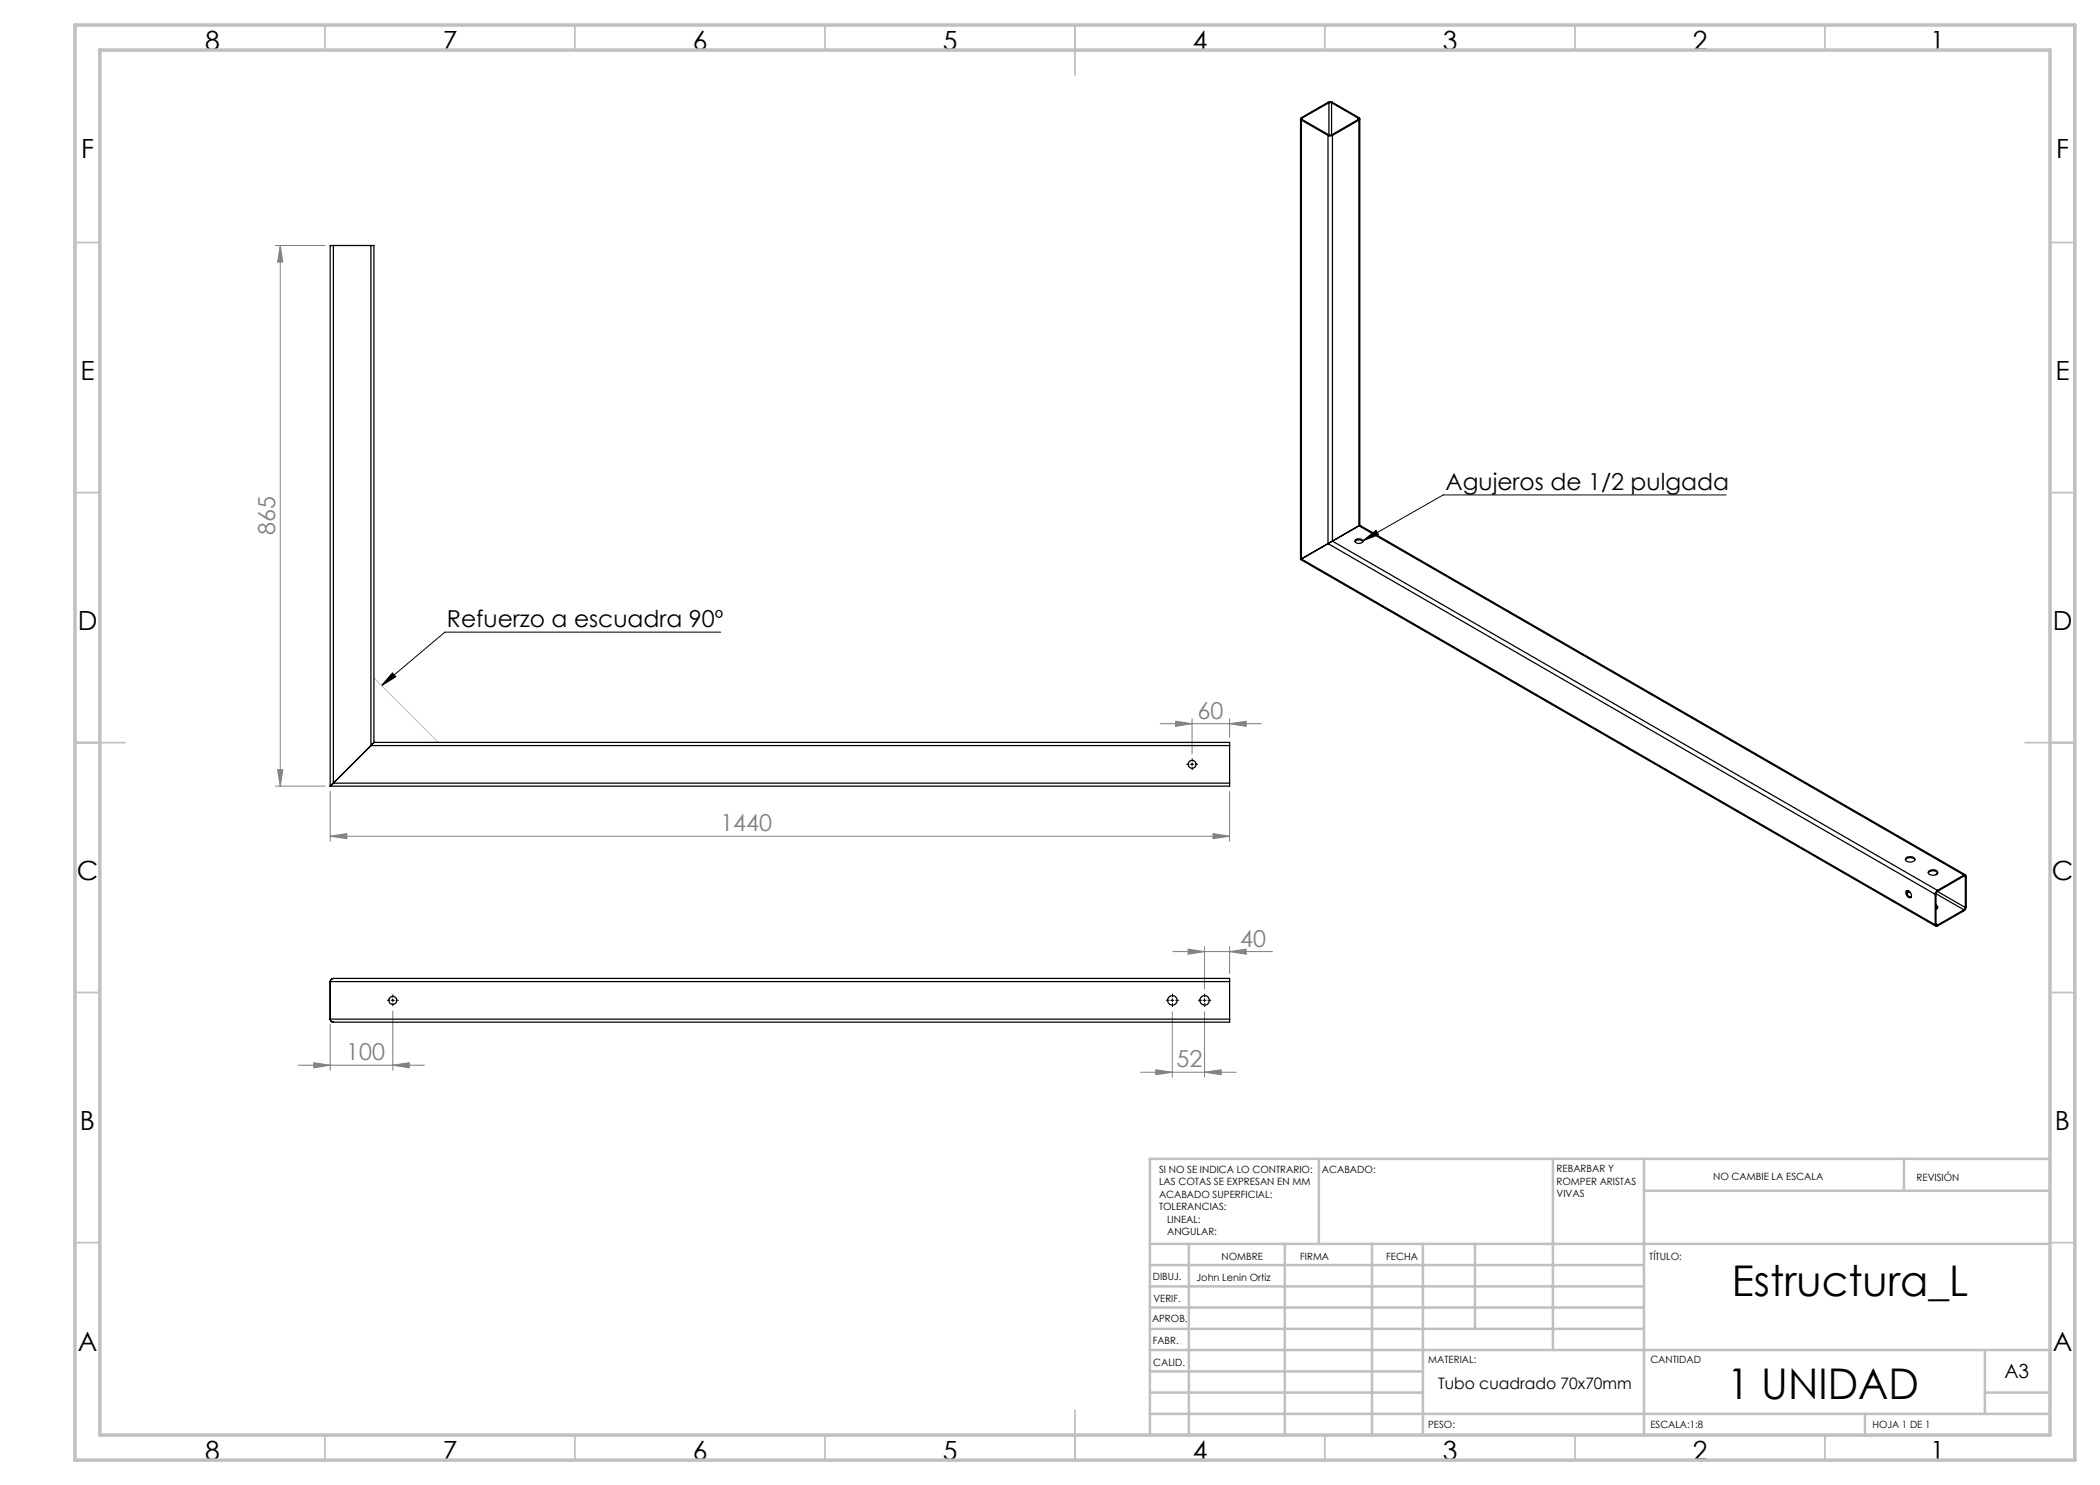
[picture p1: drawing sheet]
<svg xmlns="http://www.w3.org/2000/svg" width="420mm" height="297mm" viewBox="0 0 420 297" stroke-linecap="round" stroke-linejoin="round" font-family="sans-serif">
<path d="M345.2 99h-56.6l-16 9.2M272.6 108.2l2.6-2.1 .5 .9zM78.5 134.6l.7 .8-2.9 1.7zM144.1 126.4h-55.1l-12.7 10.7M238.1 152.9h.6M238.4 152.6v.6M78.6 199.8v.6M234.5 199.8v.6M240.9 199.8v.6M78.2 200.1h.7M234.2 200.1h.6M240.6 200.1h.6" fill="none" stroke="#000" stroke-width=".2"/>
<g fill="none" stroke="#808080" stroke-width=".2">
<path d="M55.1 49.1h10M56.1 49.1v108.1M56.1 49.1l.5 3.3h-1.1zM55.1 157.2h10M55.5 153.9h1.1l-.5 3.3zM66 158.3v9.9M232.1 144.7h20.2M235.1 144.2l3.3 .5-3.3 .6zM238.4 143.8v7M245.9 144.7l3.3-.5v1.1zM245.9 143.8v3.7M245.9 158.3v9.9"/>
<path d="M66 167.2l3.4-.5v1zM66 167.2h179.9M242.6 166.7l3.3 .5-3.3 .5zM234.6 190.3h19.9M237.6 189.8l3.3 .5-3.3 .5zM240.9 189.3v8.5M245.9 190.3l3.3-.5v1zM245.9 189.3v5.4M59.7 213h25.2M62.8 212.5l3.2 .5-3.2 .6zM66 204.8v9.3M78.6 213l3.2-.5v1.1z"/>
<path d="M78.6 202.2v11.9M228.1 214.5h19.2M231.2 214l3.3 .5-3.3 .4zM234.5 202.3v13.1M240.9 214.5l3.3-.5v.9zM240.9 202.3v13.1"/>
</g>
<g fill="none" stroke="#000" stroke-width=".2" stroke-dasharray="15.2 1.3 1.3 1.3">
<path d="M237.8 152.9h-.5M238.4 152.2v-.5M238.4 153.5v.5M239.1 152.9h.4M78.6 199.4v-.5M234.5 199.4v-.6M240.9 199.4v-.6M77.9 200.1h-.4M78.6 200.7v.5M79.2 200.1h.5M233.9 200.1h-.7M234.5 200.7v.6"/>
<path d="M235.1 200.1h.7M240.3 200.1h-.6M240.9 200.7v.6M241.6 200.1h.6"/>
</g>
<path d="M74.8 135.6l12.9 12.9" fill="none" stroke="#c0c0c0" stroke-width=".2"/>
<g fill="none" stroke="#c0c0c0" stroke-width=".35">
<path d="M65 5v5M115 5v5M165 5v5M215 5v10M265 5v5M315 5v5M365 5v5M15 48.5h5M410 48.5h5M15 98.5h5M410 98.5h5M15 148.5h10"/>
<path d="M405 148.5h10M15 198.5h5M410 198.5h5M15 248.5h5M410 248.5h5M65 287v5M115 287v5M165 287v5M215 282v10M265 287v5M315 287v5M365 287v5"/>
</g>
<g fill="none" stroke="#c0c0c0" stroke-width=".5">
<path d="M263.8 231.8v17M310.6 231.8v38.2M328.8 231.8v55.2M328.8 238.2h81.2M380.8 231.8v6.4M410 231.8h-180v55.2M230 248.8h180M230 257.3h98.8M230 253h98.8M237.8 248.8v38.2M257 248.8v38.2M274.4 248.8v38.2"/>
<path d="M284.6 248.8v38.2M295 248.8v17M230 265.8h98.8M230 261.5h98.8M230 278.5h54.6M230 274.3h54.6M230 270h180M397 278.5h13M397 270v12.8M230 282.8h180M373 282.8v4.2"/>
</g>
<path d="M15 5h400v287h-400zM20 10h390v277h-390z" fill="none" stroke="#c0c0c0" stroke-width=".7"/>
<path d="M78.5 134.6l.7 .8-2.9 1.7zM272.6 108.2l2.6-2.1 .5 .9z" fill="#000"/>
<g fill="#808080">
<path d="M245.9 144.7l3.3-.5v1.1zM235.1 144.2l3.3 .5-3.3 .6zM240.9 214.5l3.3-.5v.9zM231.2 214l3.3 .5-3.3 .4z"/>
<path d="M237.6 189.8l3.3 .5-3.3 .5zM245.9 190.3l3.3-.5v1zM62.8 212.5l3.2 .5-3.2 .6zM78.6 213l3.2-.5v1.1z"/>
<path d="M242.6 166.7l3.3 .5-3.3 .5zM66 167.2l3.4-.5v1z"/>
<path d="M55.5 153.9h1.1l-.5 3.3zM56.1 49.1l.5 3.3h-1.1z"/>
</g>
<g fill="none" stroke="#000" stroke-width=".25">
<path d="M260.1 23.8v88.1M260.3 24a.26 .26 0 0 1-.2-.2 .26 .26 0 0 1 .2-.3l5.6-3.1h.5l5.4 3.1a.26 .26 0 0 1 .2 .3 .26 .26 0 0 1-.2 .2M260.3 24l5.3 3.1M260.3 24v87.8M260.5 23.6l-.1 .1 .1 .2M260.5 23.9l5.3 3.1M260.5 23.6v.3M265.6 27.1l.3 .1 .6-.1M265.6 27.1v81.6M265.8 27h.5M265.8 20.6h.5M265.8 20.6l-5.3 3"/>
<path d="M265.8 20.6v6.4M266.3 20.6l5.3 3M266.3 20.6v6.4M266.5 27.1v81.1M271.6 23.6l.1 .1-.1 .2M271.6 23.9l-5.3 3.1M271.6 23.6v.3M271.8 24l-5.3 3.1M271.8 24v81.2M272 23.8v81.3M66.7 49.1h-.7v108.1M66.7 49.1v107.5"/>
<path d="M66.7 49.1h7.5M74.2 49.1h.6v99.4M74.2 49.1v100M260.1 111.9l127.1 73.3M260.3 111.8l-.2 .1M260.3 111.8l126.7 73.2M265.6 108.7l-5.3 3.1M265.6 108.7l121.4 70.2M266.5 108.2l-.9 .5M266.5 108.2l121 69.9M271 108.3a1.03 1.03 0 0 1 1.6 0M271.1 108a.86 .86 0 0 1 1.5 .4 .93 .93 0 0 1-1.6-.2z"/>
<path d="M271.8 105.2l-5.3 3M271.8 105.2l121 69.8M272 105.1l-.2 .1M272 105.1l121.1 69.9M66.7 156.6l-.7 .6M66.7 156.6h179.2M74.2 149.1l-7.5 7.5M74.2 149.1h171.7M74.8 148.5l-.6 .6M74.8 148.5h171.1v.6M245.9 156.6v.6h-179.9M245.9 149.1v7.5"/>
<path d="M381.1 172a1.18 1.18 0 0 1 1.9 0M381.1 171.7a1.17 1.17 0 0 1 1.9 .2 1.03 1.03 0 0 1-1 .5 1.03 1.03 0 0 1-.9-.6zM381.2 178.3a.8 .8 0 0 1 1.1 .9 .44 .44 0 0 1-.4 .4 .44 .44 0 0 1-.5-.4l-.2-.5zM381.4 178.4a1.05 1.05 0 0 0 .8 1.1M381.4 178.1v.3M381.8 179.3h.5M381.8 178.3l-.4 .1M382 178.5l-.6 .1M385.7 174.6a1.18 1.18 0 0 1 1.8 0M385.7 174.3a1.19 1.19 0 0 1 1.9 .2 1.09 1.09 0 0 1-1.9-.1zM387 178.9v6.1M387.2 178.7v6.2"/>
<path d="M387.2 178.7l5.6 3.3M387.5 174.7l-.1 .1M387.5 178.1l-.4 .4-.1 .4M387.5 178.3l-.3 .4M387.5 178.3l5.6 3.2M387.5 174.7h-.2l-.1 .2M392.8 175a.28 .28 0 0 1 .3 0 .28 .28 0 0 1 .1 .3v6.1l-.1 .4-.3 .4-5.3 3a.28 .28 0 0 1-.3 0 .28 .28 0 0 1-.2-.2M392.8 175.2h.2l.1 .2M392.8 175l-5.3 3.1M392.8 175.2l-5.3 3.1M392.8 175.2l.3 .2M393.1 175.4v6.1"/>
<path d="M66 196.3l.1-.3 .6-.3h179.2v.6M66 196.3v7.5M66 196.3h179.9M245.9 196.3v7.5M387.2 184.9l.1 .2 .2-.1M387.2 181a.42 .42 0 0 1 .3 .4 .42 .42 0 0 1-.3 .5M387.2 181.2l.3 .3M387.2 184.9l.3 .1M392.8 182l-5.3 3M393.1 181.5l-.3 .5M66 203.8a.6 .6 0 0 0 .7 .6h179.2v-.6M66 203.8h179.9"/>
<circle cx="238.4" cy="152.9" r=".8"/>
<circle cx="78.6" cy="200.1" r=".8"/>
<circle cx="234.5" cy="200.1" r=".95"/>
<circle cx="240.9" cy="200.1" r=".96"/>
</g>
<g font-size="8.5">
<text x="346.4" y="259.3">Estructura_L</text>
<text x="345.4" y="279.7">1 UNIDAD</text>
</g>
<g font-size="5.3">
<text x="41" y="9.9">8</text>
<text x="88.5" y="9.9">7</text>
<text x="138.5" y="9.9">6</text>
<text x="188.5" y="9.9">5</text>
<text x="238.5" y="9.9">4</text>
<text x="288.5" y="9.9">3</text>
<text x="338.5" y="9.9">2</text>
<text x="386" y="9.9">1</text>
<text x="16.2" y="31.7">F</text>
<text x="411.2" y="31.7">F</text>
<text x="16.1" y="75.9">E</text>
<text x="411.1" y="75.9">E</text>
<text x="15.5" y="125.9">D</text>
<text x="410.5" y="125.9">D</text>
<text x="15.4" y="175.9">C</text>
<text x="410.4" y="175.9">C</text>
<text x="16" y="225.9">B</text>
<text x="411" y="225.9">B</text>
<text x="15.5" y="270.2">A</text>
<text x="410.5" y="270.2">A</text>
<text x="41" y="291.9">8</text>
<text x="88.5" y="291.9">7</text>
<text x="138.5" y="291.9">6</text>
<text x="188.5" y="291.9">5</text>
<text x="238.5" y="291.9">4</text>
<text x="288.5" y="291.9">3</text>
<text x="338.5" y="291.9">2</text>
<text x="386" y="291.9">1</text>
</g>
<g font-size="4.7">
<text x="289.1" y="98">Agujeros de 1/2 pulgada</text>
<text x="89.4" y="125.4">Refuerzo a escuadra 90º</text>
</g>
<g font-size="4.7" fill="#808080">
<text x="55.1" y="107" transform="rotate(-90 55.1 107)">865</text>
<text x="239.5" y="143.7">60</text>
<text x="144.1" y="166.2">1440</text>
<text x="248.1" y="189.3">40</text>
<text x="69.3" y="212">100</text>
<text x="235.3" y="213.4">52</text>
</g>
<text font-size="3.9" x="400.9" y="275.5">A3</text>
<text font-size="3.2" x="287.6" y="277.9">Tubo cuadrado 70x70mm</text>
<g font-size="2">
<text x="231.8" y="234.6">SI NO SE INDICA LO CONTRARIO:</text>
<text x="231.8" y="237.1">LAS COTAS SE EXPRESAN EN MM</text>
<text x="231.8" y="239.6">ACABADO SUPERFICIAL:</text>
<text x="264.4" y="234.6">ACABADO:</text>
<text x="311.3" y="234.5">REBARBAR Y</text>
<text x="311.3" y="237">ROMPER ARISTAS</text>
<text x="311.3" y="239.5">VIVAS</text>
<text x="342.6" y="236">NO CAMBIE LA ESCALA</text>
<text x="383.3" y="236.2">REVISIÓN</text>
<text x="231.8" y="242.1">TOLERANCIAS:</text>
<text x="233.4" y="244.6">LINEAL:</text>
<text x="233.4" y="247.1">ANGULAR:</text>
<text x="244.3" y="252">NOMBRE</text>
<text x="260" y="251.9">FIRMA</text>
<text x="277.2" y="251.9">FECHA</text>
<text x="329.9" y="251.9">TÍTULO:</text>
<text x="230.6" y="256.1">DIBUJ.</text>
<text x="239.3" y="256.1">John Lenin Ortiz</text>
<text x="230.7" y="260.3">VERIF.</text>
<text x="230.4" y="264.4">APROB.</text>
<text x="230.5" y="268.8">FABR.</text>
<text x="230.7" y="273.1">CALID.</text>
<text x="285.6" y="272.5">MATERIAL:</text>
<text x="330.1" y="272.5">CANTIDAD</text>
<text x="285.6" y="285.5">PESO:</text>
<text x="330.1" y="285.6">ESCALA:1:8</text>
<text x="374.5" y="285.6">HOJA 1 DE 1</text>
</g>
</svg>
